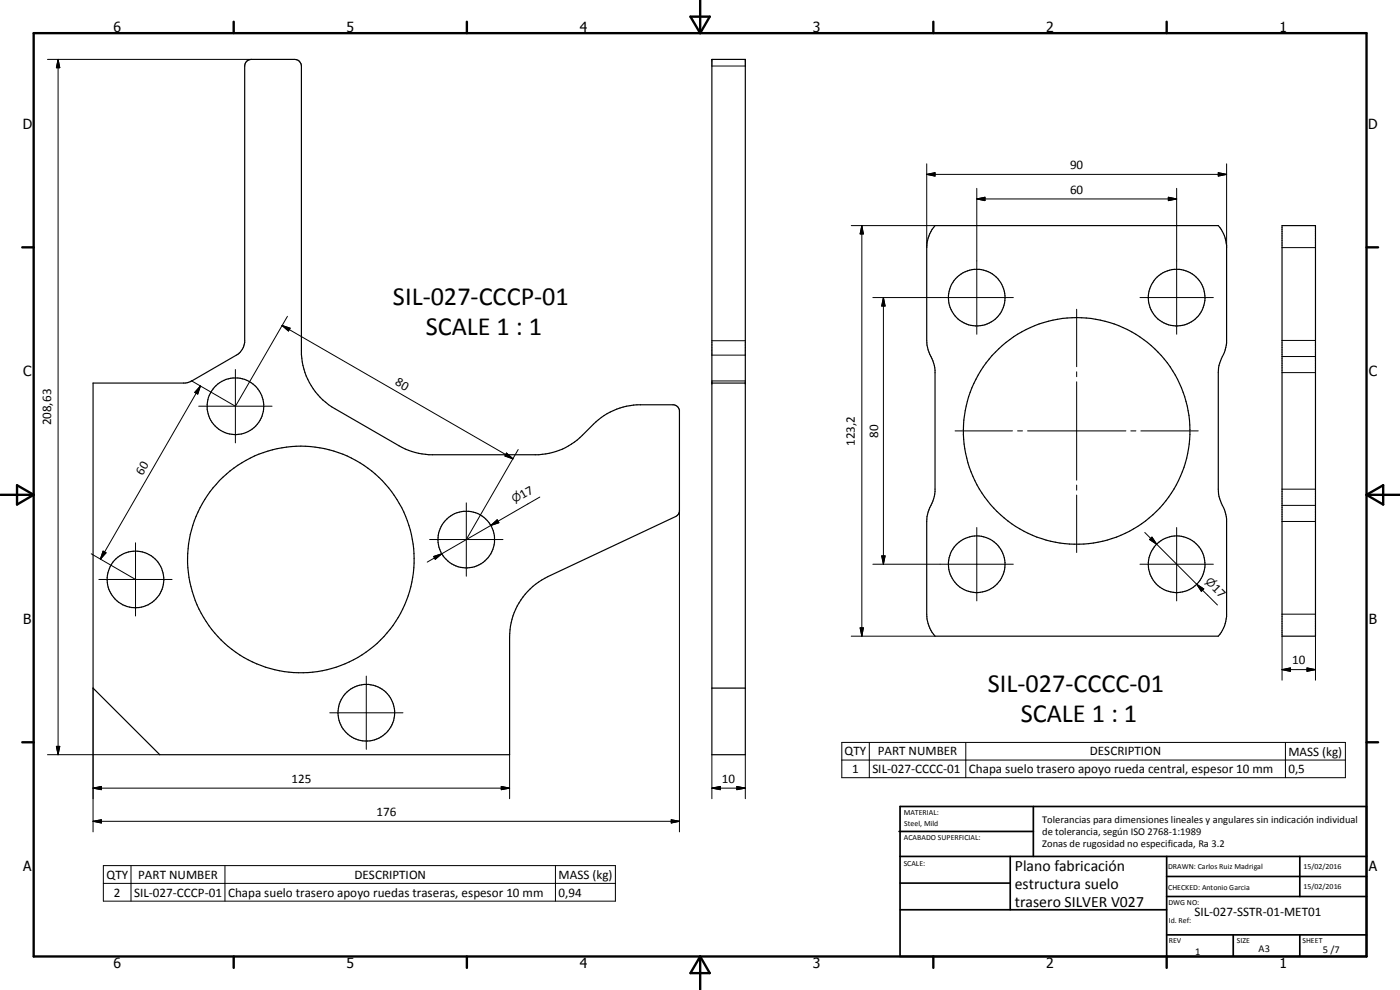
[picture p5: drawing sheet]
<svg xmlns="http://www.w3.org/2000/svg" width="420mm" height="297mm" viewBox="0 0 420 297" stroke-linecap="round" stroke-linejoin="round" font-family="sans-serif">
<g fill="none" stroke="#000" stroke-width=".35">
<path d="M73.9 18.5l.6-.4 .9-.3h13a2 2 0 0 1 2.1 2v86.6a20.2 20.2 0 0 0 9.9 16.2l19.4 11.2a20.4 20.4 0 0 0 8.9 2.6h33a19.6 19.6 0 0 0 13.1-5.8l3.3-3.3a20.1 20.1 0 0 1 13.1-5.8h11.1l.9 .4 .6 .9 .1 30.7-.2 .6-.9 .9-38.4 18a20.2 20.2 0 0 0-11.5 18.1v35.3h-104.9l-20.1-19.9v-91.6h28.2l1.5-.6 13.3-7.7a5.2 5.2 0 0 0 2.5-3.9v-82.9zM213.6 17.8h10.1v208.6h-10.1zM280.6 67.7h85a10.2 10.2 0 0 1 2.5 5.9v29.3l-.4 2.1a18.7 18.7 0 0 0-2.1 6.8v35a18.6 18.6 0 0 0 2.1 6.8l.4 2.1v29.3a10.4 10.4 0 0 1-2.5 5.9h-85a10.1 10.1 0 0 1-2.5-6.6v-27.8a18.7 18.7 0 0 1 2.1-6.9l.4-2.1v-36.4l-.2-1.5-1-2.6a9.9 9.9 0 0 1-1.3-4.8v-27.9a10.2 10.2 0 0 1 2.5-6.6zM384.8 67.7h10v123.2h-10zM213.6 114.9h10.1M213.6 206.5h10.1"/>
<circle cx="293.1" cy="89.3" r="8.5"/>
<circle cx="353.1" cy="89.3" r="8.5"/>
<circle cx="70.7" cy="121.9" r="8.5"/>
<circle cx="323.1" cy="129.3" r="34"/>
<circle cx="40.7" cy="173.9" r="8.5"/>
<circle cx="90.3" cy="167.9" r="34"/>
<circle cx="139.9" cy="161.9" r="8.5"/>
<circle cx="293.1" cy="169.3" r="8.5"/>
<circle cx="353.1" cy="169.3" r="8.5"/>
<circle cx="109.9" cy="213.8" r="8.5"/>
</g>
<g fill="none" stroke="#000" stroke-width=".3">
<path d="M14.3 17.8h61.1M17.4 17.8l.5 2.5h-1zM17.4 17.8v208.6M213.6 19.8h10.1M278.1 52.3l2.5-.5v1zM278.1 52.3h90M278.1 49.1v25.2M293.1 59.7l2.5-.5v1zM293.1 56.5v43.8M293.1 59.7h60M350.6 59.2l2.5 .5-2.5 .5zM353.1 56.5v43.8"/>
<path d="M365.6 51.8l2.5 .5-2.5 .5zM368.1 49.1v25.2M255.5 67.7h25.1M258.6 67.7l.5 2.5h-1zM258.6 67.7v123.2M384.8 74.3h10M84.7 97.7l2.4 .8-.5 .8zM84.7 97.7l69.3 40M86.3 94.9l-15.5 26.8M261.9 89.3h42.2M265.1 89.3l.5 2.5h-1zM265.1 89.3v80"/>
<path d="M323.1 92.8v17.2M342.1 89.3h22M57.4 114.2l13.1 7.6M60.1 115.8l-.8 2.4-.8-.5zM60.1 115.8l-30 52M70.6 110.9v22M213.6 114.3h10.1M213.6 102.2h10.1M213.6 106.6h10.1M323.1 111.5v1.5M323.1 114.6v29.5M384.8 102.2h10"/>
<path d="M384.8 107h10M384.8 111.8h10M59.6 121.9h22M152 135.9l2 1.8-2.5-.9zM155.5 134.9l-15.5 26.8M286.6 129.3h17.3M305.4 129.3h1.5M308.4 129.3h29.5M339.4 129.3h1.5M342.4 129.3h17.2M139.9 150.9v22M147.3 157.6l1.9-1.6 .5 .8z"/>
<path d="M147.3 157.6l-14.7 8.6M162 149.1l-14.7 8.5M203.9 153.2v96.4M293.1 158.3v22M323.1 145.5v1.6M323.1 148.5v17.3M343.6 159.8l3.5 3.5M353.1 158.3v22M384.8 156.5h10M384.8 151.6h10M384.8 146.8h10M27.4 166.2l13.1 7.5"/>
<path d="M29.7 173.9h21.9M30.9 165.4l.9 .5-1.7 1.9zM40.7 162.9v21.9M128.9 161.9h22M130.2 167l2.4-.8-2 1.6zM132.6 166.2l-4.4 2.5M261.9 169.3h42.2M264.6 166.8h1l-.5 2.5zM342.1 169.3h22M345 161.9l.7-.7 1.4 2.1zM345.7 161.2l1.4 2.1-2.1-1.4zM347.1 163.3l12 12"/>
<path d="M359.1 175.3l2.2 1.4-.8 .7zM359.1 175.3l6.3 6.2M255.5 190.9h25.1M258.1 188.4h1l-.5 2.5zM384.8 184.3h10M384.8 190.9v13.2M394.8 190.9v13.2M27.9 206.5v43.1M99 213.9h21.9M109.9 202.9v21.9M384.8 200.9l2.5-.5v1zM384.8 200.9h10"/>
<path d="M392.2 200.4l2.6 .5-2.6 .5zM14.3 226.4h33.7M16.9 223.9h1l-.5 2.5zM27.9 236.5l2.5-.5v.9zM27.9 236.5h125M150.4 236l2.5 .5-2.5 .4zM152.9 226.4v13.2M213.6 236.5l2.6-.5v.9zM213.6 236.5h10.1M213.6 226.4v13.2M221.1 236l2.6 .5-2.6 .4zM223.7 226.4v13.2"/>
<path d="M252.6 222.8h151.2v10.5h-151.2zM252.6 228h151.2M260.9 222.8v10.5M289.8 222.8v10.5M385.8 222.8v10.5M27.9 246.4l2.5-.4v.9zM27.9 246.4h176M31 259.7h153.7v10.7h-153.7zM39.3 259.7v10.7M67.5 259.7v10.7M166.7 259.7v10.7M201.5 246l2.4 .4-2.4 .5z"/>
<path d="M31 265h153.7"/>
</g>
<g fill="#000">
<circle cx="213.6" cy="114.9" r=".18"/>
<circle cx="223.7" cy="114.9" r=".18"/>
</g>
<g fill="none" stroke="#000" stroke-width=".71">
<path d="M10.1 9.9h400v277.1h-400zM70.1 6.5v3.4M140.1 6.5v3.4M207.2 5h5.8l-2.9 4.9zM210.1 0v9.9M280.1 6.5v3.4M350.1 6.5v3.4M6.7 74.2h3.4M410.1 74.2h3.5M.1 148.5h10M5.1 145.6l5 2.9-5 2.9zM410.1 148.5h10"/>
<path d="M410.1 148.5l5-2.9v5.8zM6.7 222.7h3.4M410.1 222.7h3.5M70.1 287v3.4M140.1 287v3.4M210.1 287v10M210.1 287l2.9 5h-5.8zM280.1 287v3.4M350.1 287v3.4"/>
</g>
<g fill="none" stroke="#000" stroke-width=".51">
<path d="M269.8 249.5h40.3M270.1 242h140v45h-140zM270.1 257h140M303.2 257v16M310.1 242v15M350.1 257v30M390.1 257v12M270.1 265h33.1M270.1 273h80M350.1 269h60M350.1 263h60M350.1 280.5h60"/>
<path d="M370.1 280.5v6.5M390.1 280.5v6.5"/>
</g>
<g fill="#000">
<path d="M17.4 17.8l.5 2.5h-1zM278.1 52.3l2.5-.5v1zM293.1 59.7l2.5-.5v1zM365.6 51.8l2.5 .5-2.5 .5zM258.6 67.7l.5 2.5h-1zM350.6 59.2l2.5 .5-2.5 .5zM84.7 97.7l2.4 .8-.5 .8zM265.1 89.3l.5 2.5h-1zM60.1 115.8l-.8 2.4-.8-.5zM152 135.9l2 1.8-2.5-.9zM147.3 157.6l1.9-1.6 .5 .8zM30.9 165.4l.9 .5-1.7 1.9z"/>
<path d="M130.2 167l2.4-.8-2 1.6zM264.6 166.8h1l-.5 2.5zM345.7 161.2l1.4 2.1-2.1-1.4zM359.1 175.3l2.2 1.4-.8 .7zM258.1 188.4h1l-.5 2.5zM384.8 200.9l2.5-.5v1zM392.2 200.4l2.6 .5-2.6 .5zM16.9 223.9h1l-.5 2.5zM27.9 236.5l2.5-.5v.9zM150.4 236l2.5 .5-2.5 .4zM213.6 236.5l2.6-.5v.9zM221.1 236l2.6 .5-2.6 .4z"/>
<path d="M27.9 246.4l2.5-.4v.9zM201.5 246l2.4 .4-2.4 .5z"/>
</g>
<g font-size="7.9">
<text x="117.9" y="91.5">SIL-027-CCCP-01</text>
<text x="127.8" y="100.5">SCALE 1 : 1</text>
<text x="296.5" y="207.7">SIL-027-CCCC-01</text>
<text x="306.4" y="216.7">SCALE 1 : 1</text>
</g>
<g font-size="4.7">
<text x="304.6" y="261.2">Plano fabricación</text>
<text x="304.6" y="266.6">estructura suelo</text>
<text x="304.6" y="272">trasero SILVER V027</text>
</g>
<g font-size="4.2">
<text x="34" y="9.6">6</text>
<text x="104" y="9.6">5</text>
<text x="174" y="9.6">4</text>
<text x="244" y="9.6">3</text>
<text x="314" y="9.6">2</text>
<text x="384" y="9.6">1</text>
<text x="6.8" y="38.7">D</text>
<text x="410.6" y="38.7">D</text>
<text x="7" y="112.9">C</text>
<text x="410.8" y="112.9">C</text>
<text x="7" y="187.1">B</text>
<text x="410.8" y="187.1">B</text>
<text x="7" y="261.4">A</text>
<text x="410.8" y="261.4">A</text>
<text x="34" y="290.4">6</text>
<text x="104" y="290.4">5</text>
<text x="174" y="290.4">4</text>
<text x="244" y="290.4">3</text>
<text x="314" y="290.4">2</text>
<text x="384" y="290.4">1</text>
</g>
<g font-size="3.9">
<text x="321.1" y="50.8">90</text>
<text x="321.1" y="58.2">60</text>
<text x="118.4" y="115.3" transform="rotate(30 118.4 115.3)">80</text>
<text x="15.4" y="127.6" transform="rotate(-90 15.4 127.6)">208,63</text>
<text x="263.6" y="131.3" transform="rotate(-90 263.6 131.3)">80</text>
<text x="256.5" y="133.8" transform="rotate(-90 256.5 133.8)">123,2</text>
<text x="42.8" y="142.8" transform="rotate(-60 42.8 142.8)">60</text>
<text x="156.8" y="149.6" transform="rotate(-30 156.8 149.6)">17</text>
<text x="363.5" y="176.7" transform="rotate(45 363.5 176.7)">17</text>
<text x="387.8" y="199.3">10</text>
<text x="253.5" y="226.7">QTY</text>
<text x="263.4" y="226.7">PART NUMBER</text>
<text x="327.1" y="226.7">DESCRIPTION</text>
<text x="386.7" y="226.7">MASS (kg)</text>
<text x="255.8" y="231.9">1</text>
<text x="261.8" y="232">SIL-027-CCCC-01</text>
<text x="290.8" y="232.1">Chapa suelo trasero apoyo rueda central, espesor 10 mm</text>
<text x="386.7" y="232">0,5</text>
<text x="87.5" y="234.9">125</text>
<text x="216.7" y="234.9">10</text>
<text x="113" y="244.9">176</text>
<text x="32" y="263.7">QTY</text>
<text x="41.5" y="263.7">PART NUMBER</text>
<text x="106.4" y="263.7">DESCRIPTION</text>
<text x="167.6" y="263.8">MASS (kg)</text>
<text x="34.2" y="269">2</text>
<text x="40.2" y="269">SIL-027-CCCP-01</text>
<text x="68.4" y="269">Chapa suelo trasero apoyo ruedas traseras, espesor 10 mm</text>
<text x="167.6" y="269">0,94</text>
<text x="358.5" y="275">SIL-027-SSTR-01-MET01</text>
</g>
<g font-size="3.3">
<text x="154.4" y="151" transform="rotate(-30 154.4 151)">⌀</text>
<text x="361.6" y="174.7" transform="rotate(45 361.6 174.7)">⌀</text>
</g>
<g font-size="3.1">
<text x="312.7" y="246.8">Tolerancias para dimensiones lineales y angulares sin indicación individual</text>
<text x="312.7" y="250.4">de tolerancia, según ISO 2768-1:1989</text>
<text x="312.7" y="254">Zonas de rugosidad no especificada, Ra 3.2</text>
<text x="358.7" y="286.5">1</text>
<text x="377.7" y="285.6">A3</text>
<text x="397" y="285.9">5 /7</text>
</g>
<g font-size="2.4">
<text x="271.2" y="244.4">MATERIAL:</text>
<text x="271.3" y="252">ACABADO SUPERFICIAL:</text>
<text x="271.4" y="247.9">Steel, Mild</text>
<text x="271.2" y="259.7">SCALE:</text>
<text x="350.6" y="260.8">DRAWN: Carlos Ruiz Madrigal</text>
<text x="391.2" y="260.6">15/02/2016</text>
<text x="350.6" y="267">CHECKED: Antonio Garcia</text>
<text x="391.2" y="266.7">15/02/2016</text>
<text x="350.6" y="271.4">DWG NO:</text>
<text x="350.8" y="276.9">Id. Ref:</text>
<text x="350.8" y="282.8">REV</text>
<text x="371.2" y="282.9">SIZE</text>
<text x="390.9" y="282.9">SHEET</text>
</g>
</svg>
